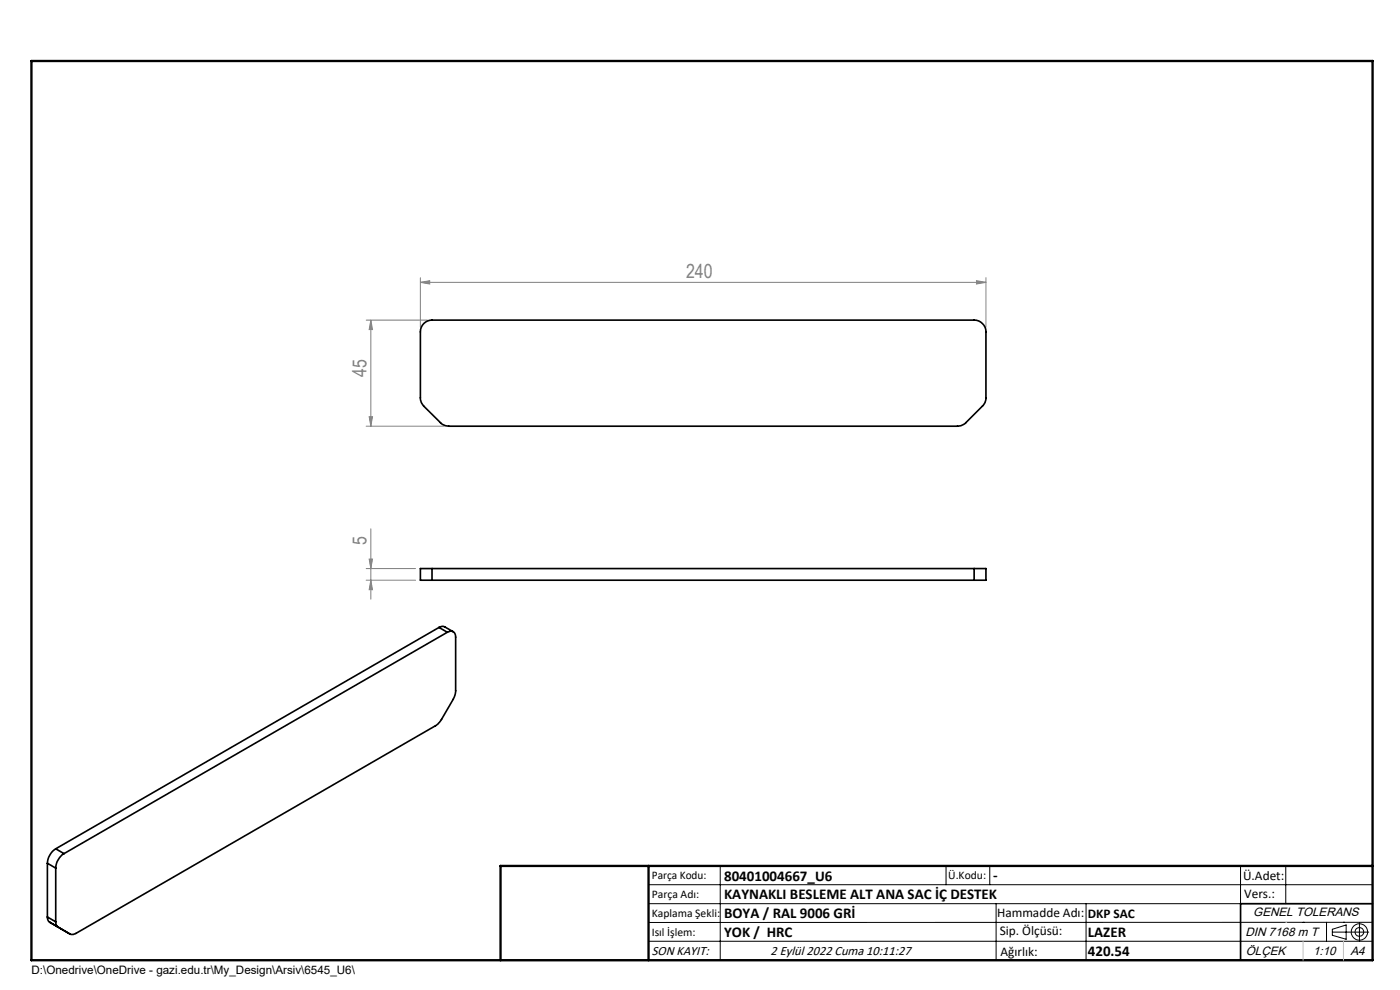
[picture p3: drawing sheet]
<svg xmlns="http://www.w3.org/2000/svg" width="297mm" height="210mm" viewBox="0 0 297 210" stroke-linecap="round" stroke-linejoin="round" font-family="sans-serif">
<g fill="none" stroke="#000" stroke-width=".21">
<path d="M137.6 187.7h153.6M137.6 191.7h153.6M137.6 199.7h153.6M152.8 183.7v20M200.7 183.7v4M210 183.7v4M211.3 191.7v12M230.4 191.7v12M263.2 183.7v20M272.8 183.7v8M276.4 195.6h.1M281.4 195.6v4.1"/>
<path d="M282.6 197.7h7.8M282.6 197.1l3-.9v3l-3-.8zM285 195.6h.1M288.4 195.8v3.8M291.2 195.6l-153.6 .1"/>
<circle cx="288.4" cy="197.7" r="1.74"/>
<circle cx="288.4" cy="197.7" r=".93"/>
</g>
<g fill="none" stroke="#808080" stroke-width=".21">
<path d="M89.2 59.9l2-.4v.7zM89.2 58.9v10.5M89.2 59.9h120M207.2 59.5l2 .4-2 .3zM209.2 58.9v10.5M77.7 67.9h13M78.7 67.9l.3 2h-.7zM78.7 67.9v22.5M77.7 90.4h16.5M78.3 88.4h.7l-.3 2zM78.3 118.6h.7l-.3 2zM78.7 112.2v14.9"/>
<path d="M77.7 120.6h10.5M77.7 123.1h10.5M78.7 123.1l.3 2h-.7z"/>
</g>
<path d="M291.2 191.7h-28v12M106.2 203.7h185" fill="none" stroke="#000" stroke-width=".35"/>
<path d="M6.7 12.9h284.5v190.8h-284.5zM137.6 183.7v20M291.2 183.7h-185v20" fill="none" stroke="#000" stroke-width=".5"/>
<path d="M272.8 195.6h.1M276.4 199.7v4M285 199.7v4" fill="none" stroke="#c0c0c0" stroke-width=".21"/>
<g fill="#808080">
<path d="M89.2 59.9l2-.4v.7zM207.2 59.5l2 .4-2 .3z"/>
<path d="M78.3 88.4h.7l-.3 2zM78.7 67.9l.3 2h-.7z"/>
<path d="M78.3 118.6h.7l-.3 2zM78.7 123.1l.3 2h-.7z"/>
</g>
<g fill="none" stroke="#000" stroke-width=".35">
<path d="M89.9 68.6a2.32 2.32 0 0 1 1.8-.7h115a2.53 2.53 0 0 1 2.5 2.5v14a2.32 2.32 0 0 1-.8 1.7l-3.5 3.6a2.72 2.72 0 0 1-1.8 .7h-107.9a2.72 2.72 0 0 1-1.7-.7l-3.6-3.6a2.47 2.47 0 0 1-.7-1.7v-14a2.47 2.47 0 0 1 .7-1.8zM91.7 120.6h-2.5v2.5h2.5M91.7 120.6v2.5M91.7 123.1h115M91.7 120.6h115M93.1 133.1a1.1 1.1 0 0 1 1.3-.1l1.8 1M93.1 133.1l1.8 1M93.1 133.1l-81.3 46.9M94.9 134.1a1.08 1.08 0 0 1 1.2-.1 1.08 1.08 0 0 1 .6 1.1l-.1 12.1-.4 1.1-2.5 4.3-1.1 1.2-76.5 44.2-.5 .2-.8-.1M94.9 134.1l-81.3 47M206.7 120.6h2.5v2.5h-2.5M206.7 120.6v2.5"/>
<path d="M10.1 194.5a1.2 1.2 0 0 0 .5 1.1M10.1 183.1l1.7 1M10.1 194.5l1.7 1M10.1 183.1v11.4M10.6 195.6l4.2 2.5M11.8 195.5a1.2 1.2 0 0 0 .5 1.2l-1.7-1.1M11.8 180a3.9 3.9 0 0 0-1.7 3.1M11.8 184.1v11.4M11.8 180l1.8 1.1M13.1 197.1l1.7 1M13.6 181.1a3.9 3.9 0 0 0-1.8 3"/>
</g>
<g font-size="4.1" fill="#808080">
<text x="145.5" y="59">240</text>
<text x="77.8" y="80" transform="rotate(-90 77.8 80)">45</text>
<text x="77.8" y="115.6" transform="rotate(-90 77.8 115.6)">5</text>
</g>
<g font-size="3.2">
<text x="153.6" y="186.8">80401004667_U6</text>
<text x="153.6" y="190.8">KAYNAKLI BESLEME ALT ANA SAC İÇ DESTEK</text>
<text x="210.7" y="186.6">-</text>
<text x="153.6" y="194.8">BOYA / RAL 9006 GRİ</text>
<text x="153.6" y="198.8">YOK / HRC</text>
<text x="230.8" y="198.7">LAZER</text>
<text x="230.8" y="202.8">420.54</text>
</g>
<g font-size="2.8">
<text x="263.7" y="186.7">Ü.Adet:</text>
<text x="263.9" y="190.5">Vers.:</text>
<text x="211.5" y="194.5">Hammadde Adı:</text>
<text x="230.8" y="194.7">DKP SAC</text>
<text x="138.3" y="202.6">SON KAYIT:</text>
<text x="163.5" y="202.6">2 Eylül 2022 Cuma 10:11:27</text>
<text x="212.1" y="198.4">Sip. Ölçüsü:</text>
<text x="212.2" y="202.7">Ağırlık:</text>
</g>
<g font-size="2.6">
<text x="265.9" y="194.4">GENEL TOLERANS</text>
<text x="264.2" y="198.5">DIN 7168 m T</text>
<text x="264.3" y="202.6">ÖLÇEK</text>
<text x="278.5" y="202.6">1:10</text>
<text x="286.5" y="202.6">A4</text>
</g>
<g font-size="2.5">
<text x="138.3" y="186.4">Parça Kodu:</text>
<text x="138.3" y="190.5">Parça Adı:</text>
<text x="201.2" y="186.5">Ü.Kodu:</text>
<text x="138.3" y="194.5">Kaplama Şekli:</text>
<text x="138.3" y="198.6">Isıl İşlem:</text>
<text x="6.7" y="206.7">D:\Onedrive\OneDrive - gazi.edu.tr\My_Design\Arsiv\6545_U6\</text>
</g>
</svg>
